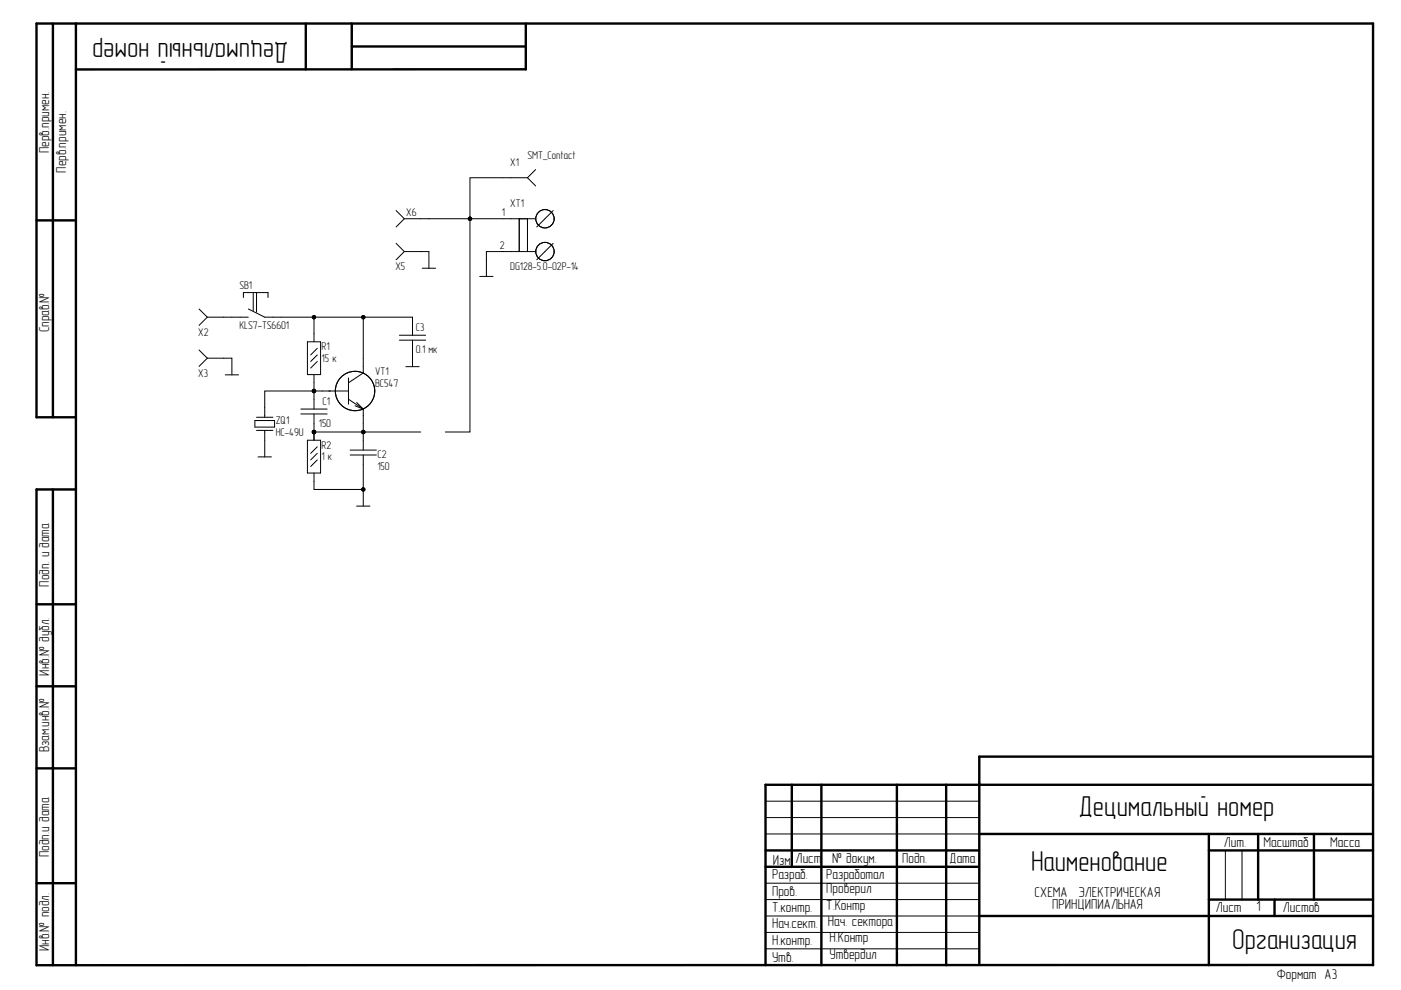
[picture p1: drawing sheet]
# Altium project Back.PrjPcb
1 sheet, 14 parts. Net scope: global (net labels, ports and power ports of the same name join across sheets).
Board files: PCB1.PcbDoc, Multiboard_Back.PcbDoc

## Sheet Sheet1.SchDoc: Наименование
size 420 x 297 mm; ApprovedBy: Утвердил; CheckedBy: Проверил; Author: Разработал; CompanyName: Организация; DrawnBy: Н.Контр; Engineer: Т.Контр; SheetNumber: 1; SheetTotal: 1; PageSetup: Record=PageOptions¦CenterHorizontal=True¦CenterVertical=True¦PrintScale=0.94¦XCorrection=1.00¦YCorrection=1.00¦PrintKind=1¦BorderSize=5000000¦LeftOffset=0¦BottomOffset=0¦Orientation=1¦PaperLength=1000¦PaperWidth=1000¦Scale=100¦PaperSource=7¦PrintQuality=-4¦MediaType=1¦DitherType=10¦PaperKind=A4¦PrintScaleMode=1; DecimalNumber: Децимальный номер; HeadOfSector: Нач. сектора; MainDevice: Перв.примен.; Name: Наименование

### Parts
C1  150  [К10-17Б]
C2  220  [К10-17Б]
C3  0.1 мк  [К10-17Б]
R1  15 к  [С1-4]
R2  1 к  [С1-4]
SB1  KLS7-TS6601  [KLS7-TS6601]  (value not drawn)
VT1  BC547  [КТ-26]
X1  SMT_Contact  [SMT_CONTACT_TYPE_3]
X2  SMT_Contact  [SMT_CONTACT_TYPE_1]  (value not drawn)
X3  SMT_Contact  [SMT_CONTACT_TYPE_1]  (value not drawn)
X5  SMT_Contact  [SMT_CONTACT_TYPE_1]  (value not drawn)
X6  SMT_Contact  [SMT_CONTACT_TYPE_1]  (value not drawn)
XT1  DG128-5.0-02P-14  [DG128-5.0-02P-14]
ZQ1  HC-49U  [HC-49U]

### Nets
GND: C2.2 C3.1 R2.1 X3.1 X5.1 XT1.2 ZQ1.2
NetC1_1: C1.1 R1.1 VT1.2(B) ZQ1.1
NetC1_2: C1.2 C2.1 R2.2 VT1.3(E)
NetC3_2: C3.2 R1.2 SB1.2 VT1.1(C)
NetSB1_1: SB1.1 X2.1
NetX1_1: X1.1 X6.1 XT1.1
